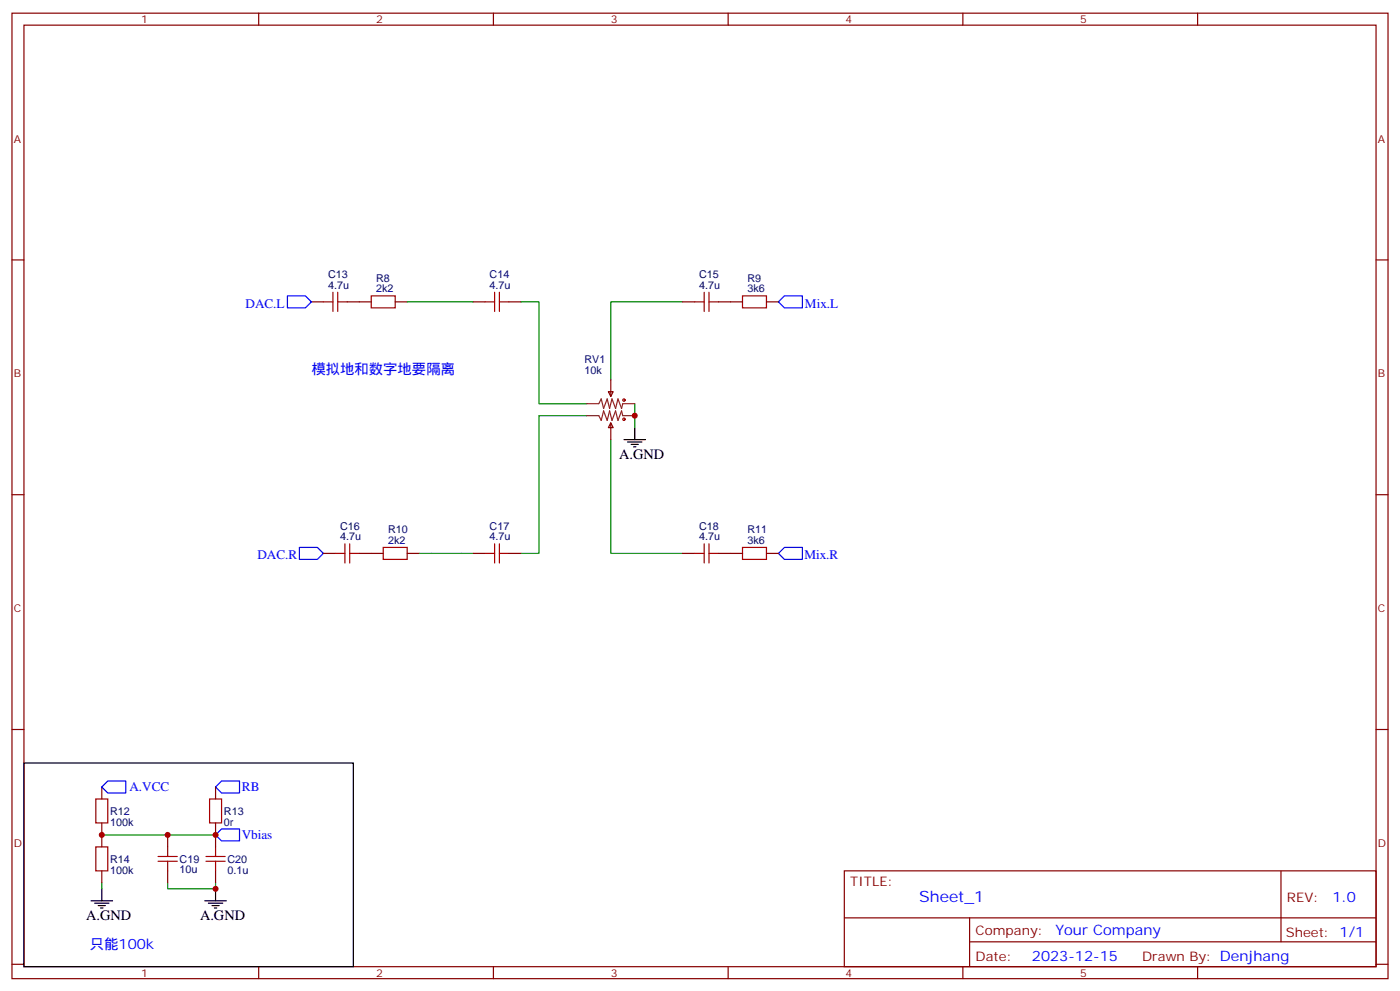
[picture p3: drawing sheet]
<svg xmlns="http://www.w3.org/2000/svg" width="412mm" height="292mm" viewBox="0 0 412 292" stroke-linecap="round" stroke-linejoin="round" font-family="sans-serif">
<g fill="none" stroke="#870000" stroke-width=".35">
<path d="M3.5 3.9h405.4v284.3h-405.4zM7.1 7.4h398.2v277.3h-398.2zM76.2 3.9v3.5M145.3 3.9v3.5M214.5 3.9v3.5M283.6 3.9v3.5M352.8 3.9v3.5M3.5 76.6h3.6M405.3 76.6h3.6M91.7 88.9h3.5M102.3 88.9h7.1M116.4 88.9h3.5"/>
<path d="M139.3 88.9h3.6M149.9 88.9h3.6M201.1 88.9h3.5M211.7 88.9h7M225.8 88.9h3.5M179.2 115.4h1.4l-.7 1.4zM179.9 111.8v5M179.9 124.5l.7 1.4h-1.4zM179.9 124.5v5M3.5 145.7h3.6M405.3 145.7h3.6M95.2 163h3.6"/>
<path d="M105.8 163h7.1M119.9 163h3.6M139.3 163h3.6M149.9 163h3.6M201.1 163h3.5M211.7 163h7M225.8 163h3.5M3.5 214.8h3.6M405.3 214.8h3.6M30 231.8v3.5M63.5 231.8v3.5M30 242.4v7"/>
<path d="M30 256.5v3.5M49.4 245.9v3.5M49.4 256.5v3.5M63.5 242.4v7M63.5 256.5v3.5M248.7 256.5h156.6v28.2h-156.6zM377.3 256.5v20.9M248.7 270.3h156.5M285.6 277.4h119.6M285.6 270.3v14.1M3.5 284h3.6M76.2 284.7v3.5"/>
<path d="M145.3 284.7v3.5M214.5 284.7v3.5M283.6 284.7v3.5M352.8 284.7v3.5M405.3 284h3.6"/>
</g>
<path d="M119.9 88.9h19.4M153.5 88.9h5.2v30h14.2M201.1 88.9h-21.2v22.9M187 118.9v7M172.9 122.4h-14.2v40.6h-5.2M179.9 129.5v33.5h21.2M123.5 163h15.8M30 245.9h33.5M30 260v1.8M49.4 260v1.8h14.1v-1.8" fill="none" stroke="#008700" stroke-width=".35"/>
<g fill="none" stroke="#000" stroke-width=".35">
<path d="M183.8 129.5h6.3M184.9 130.2h4.2M185.9 130.9h2.1M186.6 131.6h.7M187 125.9v3.6M7.1 224.7h97v60h-97zM26.8 265.3h6.4M27.9 266h4.2M28.9 266.7h2.1M29.6 267.4h.7M30 261.8v3.5M60.3 265.3h6.4"/>
<path d="M61.4 266h4.2M62.4 266.7h2.2M63.1 267.4h.8M63.5 261.8v3.5"/>
</g>
<g fill="none" stroke="#a10000" stroke-width=".35">
<path d="M95.2 88.9h2.9M98.1 86.1v5.6M99.5 88.9h2.8M99.5 86.1v5.6M109.4 87.1h7v3.6h-7zM142.9 88.9h2.8M145.7 86.1v5.6M147.1 88.9h2.8M147.1 86.1v5.6M204.6 88.9h2.8M207.4 86.1v5.6M208.8 86.1v5.6"/>
<path d="M208.8 88.9h2.9M218.7 87.1h7.1v3.6h-7.1zM98.8 163h2.8M101.6 160.2v5.6M103 163h2.8M103 160.2v5.6M112.9 161.2h7v3.5h-7zM142.9 163h2.8M145.7 160.2v5.6M147.1 163h2.8M147.1 160.2v5.6M204.6 163h2.8"/>
<path d="M207.4 160.2v5.6M208.8 163h2.9M208.8 160.2v5.6M218.7 161.2h7.1v3.5h-7.1zM28.2 235.3h3.5v7.1h-3.5zM61.7 235.3h3.6v7.1h-3.6zM28.2 249.4h3.5v7.1h-3.5zM46.6 253.6h5.6M46.6 252.2h5.6M49.4 249.4v2.8M49.4 253.6v2.9M60.7 253.6h5.6"/>
<path d="M60.7 252.2h5.6M63.5 249.4v2.8M63.5 253.6v2.9"/>
<circle cx="183.8" cy="117.8" r=".35"/>
<circle cx="183.8" cy="123.5" r=".35"/>
</g>
<path d="M84.7 87.1h5.3l1.7 1.8-1.7 1.8h-5.3zM231.1 87.1h5.3v3.6h-5.3l-1.8-1.8zM88.2 161.2h5.3l1.7 1.8-1.7 1.7h-5.3zM231.1 161.2h5.3v3.5h-5.3l-1.8-1.7zM31.7 230h5.3v3.5h-5.3l-1.7-1.7zM65.3 230h5.3v3.5h-5.3l-1.8-1.7zM65.3 244.1h5.3v3.5h-5.3l-1.8-1.7z" fill="none" stroke="#00f" stroke-width=".35"/>
<path d="M172.9 118.9h3.5l.7-1.4 .7 2.8 1.1-2.8 .7 2.8 .7-2.8 1 2.8 .7-2.8 1.1 2.8 .3-1.4h3.6M172.9 122.4h3.5l.7 1.4 .7-2.8 1.1 2.8 .7-2.8 .7 2.8 1-2.8 .7 2.8 1.1-2.8 .3 1.4h3.6" fill="none" stroke="#8c2424" stroke-width=".35"/>
<g fill="#c00">
<circle cx="63.5" cy="245.9" r=".88"/>
<circle cx="63.5" cy="261.8" r=".88"/>
<circle cx="30" cy="245.9" r=".88"/>
<circle cx="187" cy="122.4" r=".88"/>
<circle cx="49.4" cy="245.9" r=".88"/>
</g>
<text font-size="4.6" fill="#00f" x="270.8" y="265.5">Sheet_1</text>
<g font-size="4.2" fill="#00f">
<text x="91.7" y="110.1">模拟地和数字地要隔离</text>
<text x="392.5" y="265.7">1.0</text>
<text x="310.9" y="275.3">Your Company</text>
<text x="26.5" y="279.4">只能100k</text>
<text x="304" y="283.1">2023-12-15</text>
</g>
<g font-size="4.2">
<text x="182.4" y="135.1">A.GND</text>
<text x="25.4" y="270.9">A.GND</text>
<text x="58.9" y="270.9">A.GND</text>
</g>
<g font-size="3.9" fill="#00f">
<text x="72.3" y="90.7">DAC.L</text>
<text x="237.1" y="90.7">Mix.L</text>
<text x="75.8" y="164.7">DAC.R</text>
<text x="236.9" y="164.7">Mix.R</text>
<text x="38.1" y="233">A.VCC</text>
<text x="71.3" y="233">RB</text>
<text x="71.2" y="247.1">Vbias</text>
</g>
<g font-size="3.9" fill="#800">
<text x="250.5" y="261.1">TITLE:</text>
<text x="379.1" y="265.7">REV:</text>
<text x="287.4" y="275.3">Company:</text>
<text x="378.7" y="275.9">Sheet: 1/1</text>
<text x="287.4" y="282.9">Date:</text>
<text x="336.4" y="283">Drawn By: Denjhang</text>
</g>
<g font-size="3.2" fill="#800">
<text x="41.6" y="6.9">1</text>
<text x="110.8" y="6.9">2</text>
<text x="179.9" y="6.9">3</text>
<text x="249.1" y="6.9">4</text>
<text x="318.2" y="6.9">5</text>
<text x="4.1" y="42">A</text>
<text x="405.9" y="42">A</text>
<text x="4.1" y="111.1">B</text>
<text x="405.9" y="111.1">B</text>
<text x="4.1" y="180.3">C</text>
<text x="405.9" y="180.3">C</text>
<text x="4.1" y="249.4">D</text>
<text x="405.9" y="249.4">D</text>
<text x="41.6" y="287.7">1</text>
<text x="110.8" y="287.7">2</text>
<text x="179.9" y="287.7">3</text>
<text x="249.1" y="287.7">4</text>
<text x="318.2" y="287.7">5</text>
</g>
<g font-size="3.2" fill="#000080">
<text x="96.7" y="81.9">C13</text>
<text x="110.8" y="82.9">R8</text>
<text x="144.2" y="82">C14</text>
<text x="206" y="82">C15</text>
<text x="220.1" y="82.9">R9</text>
<text x="96.7" y="85">4.7u</text>
<text x="110.8" y="86.1">2k2</text>
<text x="144.2" y="85">4.7u</text>
<text x="206" y="85">4.7u</text>
<text x="220.1" y="86.1">3k6</text>
<text x="172.2" y="106.9">RV1</text>
<text x="172.2" y="110.1">10k</text>
<text x="100.2" y="156">C16</text>
<text x="100.2" y="159.1">4.7u</text>
<text x="114.3" y="160.2">2k2</text>
<text x="114.3" y="157">R10</text>
<text x="144.2" y="159.1">4.7u</text>
<text x="144.2" y="156.1">C17</text>
<text x="206" y="159.1">4.7u</text>
<text x="206" y="156.1">C18</text>
<text x="220.1" y="160.2">3k6</text>
<text x="220.1" y="157">R11</text>
<text x="32.5" y="240">R12</text>
<text x="66" y="240">R13</text>
<text x="32.5" y="243.2">100k</text>
<text x="66" y="243.2">0r</text>
<text x="32.5" y="257.3">100k</text>
<text x="32.5" y="254.1">R14</text>
<text x="52.9" y="257.2">10u</text>
<text x="52.9" y="254.1">C19</text>
<text x="67" y="257.3">0.1u</text>
<text x="67" y="254.1">C20</text>
</g>
</svg>
